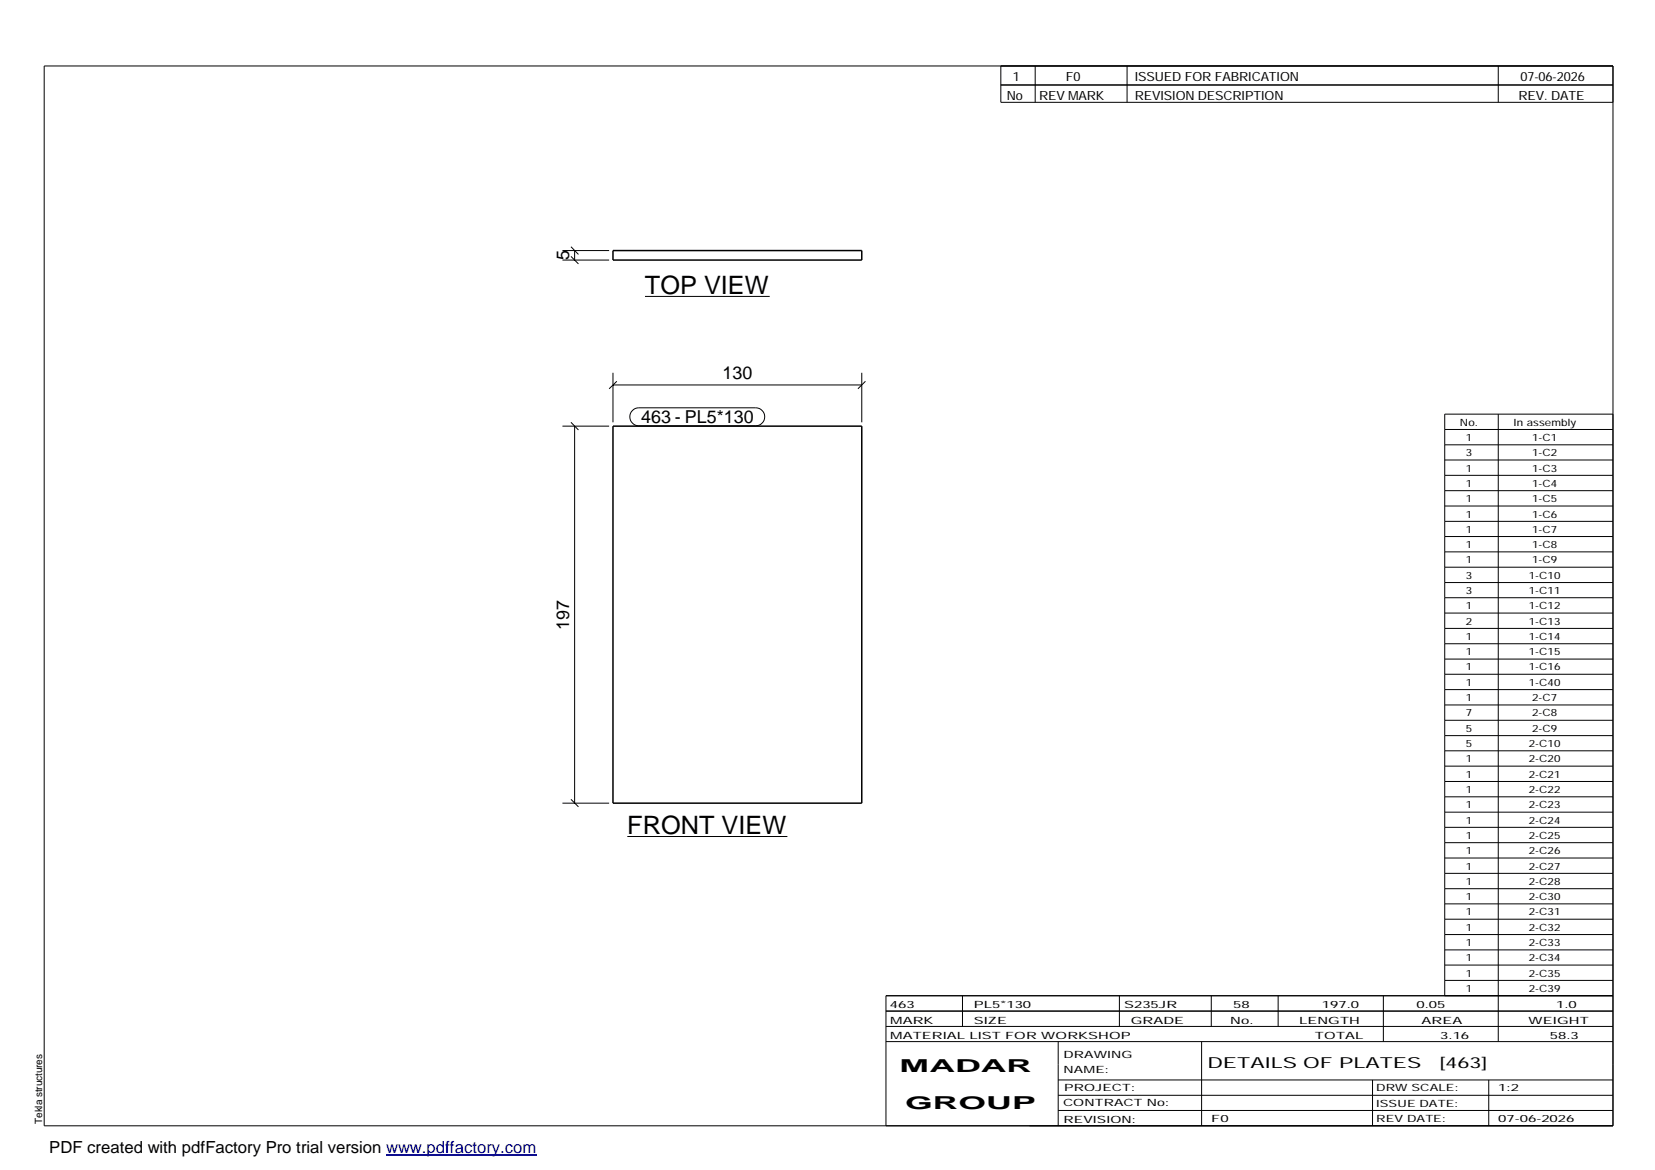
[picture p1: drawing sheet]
<svg xmlns="http://www.w3.org/2000/svg" width="420mm" height="297mm" viewBox="0 0 420 297" stroke-linecap="round" stroke-linejoin="round" font-family="sans-serif">
<path d="M155.6 63.6h63.2v2.4h-63.2zM155.6 108.2h63.2v95.7h-63.2z" fill="none" stroke="#000" stroke-width=".38"/>
<g fill="none" stroke="#000" stroke-width=".25">
<path d="M11.2 16.7h398.3v269.1h-398.3zM254.1 16.7v9.3h155.4M262.8 16.7v9.3M286.1 16.7v9.3M380.4 16.7v9.3M254.1 21.6h155.4M142.8 66h11.8M142.8 63.6h11.8M144.9 65.1l2 1.9M144.9 62.6l2 2M145.9 63.6v2.4M163.7 75.3h31.7"/>
<path d="M155.6 97.7h63.2M155.6 94.6v12.6M156.6 96.8l-2 1.9M218.8 94.6v12.6M219.7 96.8l-1.9 1.9M142.8 108.2h11.8M144.9 107.2l2 2M145.9 108.2v95.7M160.6 104.2l.7-.5 .9-.2h29.7a2.29 2.29 0 0 1 2.2 2.3 2.29 2.29 0 0 1-2.2 2.3h-29.7a2.27 2.27 0 0 1-2.1-1.4 2.27 2.27 0 0 1 .5-2.5zM366.8 109h42.7M366.8 112.9h42.7M366.8 116.8h42.7"/>
<path d="M380.4 105.1v159.3M409.5 105.1h-42.7v147.7M366.8 120.7h42.7M366.8 124.6h42.7M366.8 128.5h42.7M366.8 132.4h42.7M366.8 136.2h42.7M366.8 140.1h42.7M366.8 144h42.7M366.8 147.9h42.7M366.8 151.8h42.7M366.8 155.6h42.7"/>
<path d="M366.8 159.5h42.7M366.8 163.4h42.7M366.8 167.3h42.7M366.8 171.2h42.7M366.8 175.1h42.7M366.8 179h42.7M366.8 182.9h42.7M366.8 186.8h42.7M366.8 190.6h42.7M366.8 194.5h42.7M366.8 198.4h42.7M142.8 203.9h11.8"/>
<path d="M144.9 202.9l2 1.9M159.3 212.4h40.6M366.8 202.3h42.7M366.8 206.2h42.7M366.8 210h42.7M366.8 213.9h42.7M366.8 217.8h42.7M366.8 221.7h42.7M366.8 225.6h42.7M366.8 229.5h42.7M366.8 233.4h42.7M366.8 237.3h42.7"/>
<path d="M224.9 256.7h184.6M244.3 252.8v7.8M284.2 252.8v7.8M307.5 252.8v7.8M324.5 252.8v7.8M351.2 252.8v11.6M366.8 241.2h42.7M366.8 245h42.7M366.8 248.9h42.7M409.5 252.8h-184.6v33M224.9 264.4h184.6M224.9 260.6h184.6"/>
<path d="M268.6 264.4v21.4M268.6 274.2h140.9M268.6 278.1h140.9M305.1 264.4v21.4M348.4 274.2v11.6M378 274.2v11.6M268.6 281.9h140.9"/>
</g>
<path d="M98 293.3h38.2" fill="none" stroke="#00f" stroke-width=".3"/>
<g font-size="6.4">
<text x="163.7" y="74.5">TOP VIEW</text>
<text x="159.3" y="211.7">FRONT VIEW</text>
</g>
<g font-size="4.5">
<text x="144.5" y="66.1" transform="rotate(-90 144.5 66.1)">5</text>
<text x="183.4" y="96.3">130</text>
<text x="162.8" y="107.5">463 - PL5*130</text>
<text x="144.5" y="159.8" transform="rotate(-90 144.5 159.8)">197</text>
<text x="228.4" y="272.3">MADAR</text>
<text x="229.8" y="281.6">GROUP</text>
</g>
<text font-size="4.2" x="12.5" y="292.7">PDF created with pdfFactory Pro trial version www.pdffactory.com</text>
<g font-size="3.9">
<text x="306.5" y="271.3">DETAILS OF PLATES</text>
<text x="365.4" y="271.3">[463]</text>
</g>
<g font-size="3.2">
<text x="257.1" y="20.5">1</text>
<text x="270.6" y="20.5">F0</text>
<text x="288.1" y="20.5">ISSUED FOR FABRICATION</text>
<text x="386" y="20.5">07-06-2026</text>
<text x="255.6" y="25.5">No</text>
<text x="263.8" y="25.5">REV MARK</text>
<text x="288.1" y="25.5">REVISION DESCRIPTION</text>
<text x="385.5" y="25.5">REV. DATE</text>
</g>
<g font-size="2.5">
<text x="370.6" y="108.1">No.</text>
<text x="372.1" y="112">1</text>
<text x="384.3" y="108.1">In assembly</text>
<text x="389" y="112">1-C1</text>
<text x="372.1" y="115.8">3</text>
<text x="372.1" y="119.7">1</text>
<text x="389" y="115.8">1-C2</text>
<text x="389" y="119.7">1-C3</text>
<text x="372.1" y="123.6">1</text>
<text x="389" y="123.6">1-C4</text>
<text x="372.1" y="127.5">1</text>
<text x="372.1" y="131.4">1</text>
<text x="389" y="127.5">1-C5</text>
<text x="389" y="131.4">1-C6</text>
<text x="372.1" y="135.2">1</text>
<text x="389" y="135.2">1-C7</text>
<text x="372.1" y="139.1">1</text>
<text x="372.1" y="143">1</text>
<text x="389" y="139.1">1-C8</text>
<text x="389" y="143">1-C9</text>
<text x="372.1" y="146.9">3</text>
<text x="388.1" y="146.9">1-C10</text>
<text x="372.1" y="150.8">3</text>
<text x="372.1" y="154.7">1</text>
<text x="388.1" y="150.8">1-C11</text>
<text x="388.1" y="154.7">1-C12</text>
<text x="372.1" y="158.6">2</text>
<text x="388.1" y="158.6">1-C13</text>
<text x="372.1" y="162.5">1</text>
<text x="372.1" y="166.4">1</text>
<text x="388.1" y="162.5">1-C14</text>
<text x="388.1" y="166.4">1-C15</text>
<text x="372.1" y="170.2">1</text>
<text x="388.1" y="170.2">1-C16</text>
<text x="372.1" y="174.1">1</text>
<text x="372.1" y="178">1</text>
<text x="388.1" y="174.1">1-C40</text>
<text x="389" y="178">2-C7</text>
<text x="372.1" y="181.9">7</text>
<text x="372.1" y="185.8">5</text>
<text x="389" y="181.9">2-C8</text>
<text x="389" y="185.8">2-C9</text>
<text x="372.1" y="189.6">5</text>
<text x="388.1" y="189.6">2-C10</text>
<text x="372.1" y="193.5">1</text>
<text x="372.1" y="197.4">1</text>
<text x="388.1" y="193.5">2-C20</text>
<text x="388.1" y="197.4">2-C21</text>
<text x="372.1" y="201.3">1</text>
<text x="388.1" y="201.3">2-C22</text>
<text x="372.1" y="205.2">1</text>
<text x="372.1" y="209.1">1</text>
<text x="388.1" y="205.2">2-C23</text>
<text x="388.1" y="209.1">2-C24</text>
<text x="372.1" y="213">1</text>
<text x="388.1" y="213">2-C25</text>
<text x="372.1" y="216.9">1</text>
<text x="372.1" y="220.8">1</text>
<text x="388.1" y="216.9">2-C26</text>
<text x="388.1" y="220.8">2-C27</text>
<text x="372.1" y="224.6">1</text>
<text x="388.1" y="224.6">2-C28</text>
<text x="372.1" y="228.5">1</text>
<text x="372.1" y="232.4">1</text>
<text x="388.1" y="228.5">2-C30</text>
<text x="388.1" y="232.4">2-C31</text>
<text x="372.1" y="236.3">1</text>
<text x="388.1" y="236.3">2-C32</text>
<text x="372.1" y="240.2">1</text>
<text x="372.1" y="244.1">1</text>
<text x="388.1" y="240.2">2-C33</text>
<text x="388.1" y="244.1">2-C34</text>
<text x="372.1" y="247.9">1</text>
<text x="372.1" y="251.8">1</text>
<text x="388.1" y="247.9">2-C35</text>
<text x="388.1" y="251.8">2-C39</text>
<text x="225.9" y="255.9">463</text>
<text x="247.3" y="255.9">PL5*130</text>
<text x="285.4" y="255.9">S235JR</text>
<text x="313.1" y="255.9">58</text>
<text x="335.6" y="255.9">197.0</text>
<text x="359.6" y="255.9">0.05</text>
<text x="395.1" y="255.9">1.0</text>
<text x="226" y="263.7">MATERIAL LIST FOR WORKSHOP</text>
<text x="226" y="259.9">MARK</text>
<text x="247.2" y="259.9">SIZE</text>
<text x="287.1" y="259.9">GRADE</text>
<text x="312.3" y="259.9">No.</text>
<text x="329.8" y="259.9">LENGTH</text>
<text x="333.8" y="263.7">TOTAL</text>
<text x="360.9" y="259.9">AREA</text>
<text x="365.6" y="263.7">3.16</text>
<text x="388.1" y="259.9">WEIGHT</text>
<text x="393.4" y="263.7">58.3</text>
<text x="270" y="268.5">DRAWING</text>
<text x="270" y="272.5">NAME:</text>
<text x="269.9" y="280.9">CONTRACT No:</text>
<text x="270.2" y="277">PROJECT:</text>
<text x="349.4" y="277.1">DRW SCALE:</text>
<text x="349.4" y="281">ISSUE DATE:</text>
<text x="380.4" y="277.1">1:2</text>
<text x="10.7" y="285.4" transform="rotate(-90 10.7 285.4)">Tekla structures</text>
<text x="270" y="285">REVISION:</text>
<text x="307.5" y="284.8">F0</text>
<text x="349.4" y="284.8">REV DATE:</text>
<text x="380.4" y="284.8">07-06-2026</text>
</g>
</svg>
